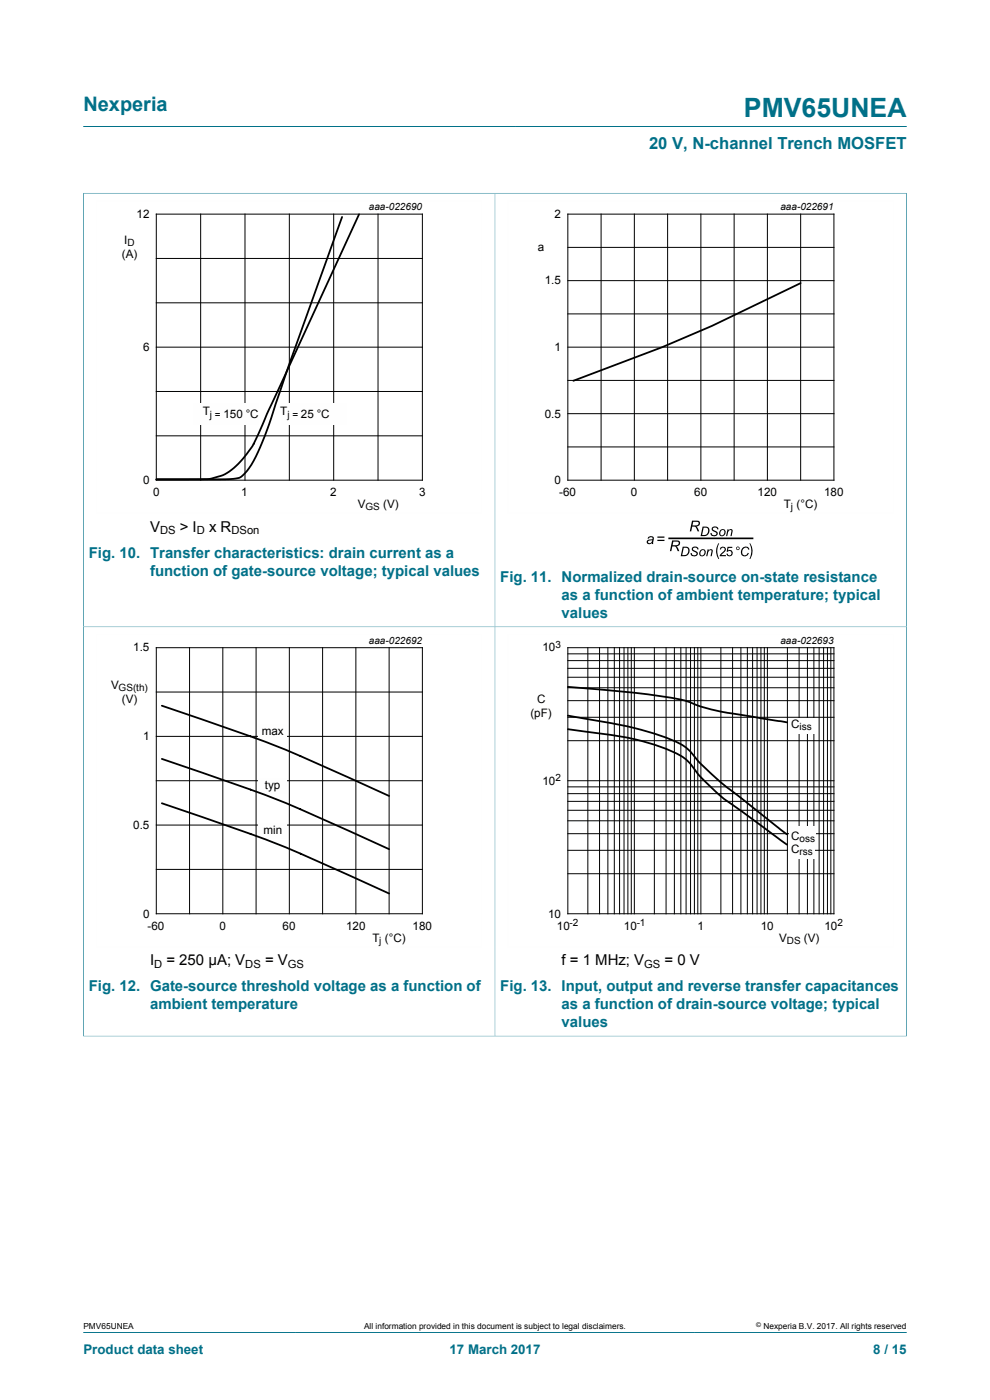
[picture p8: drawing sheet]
<svg xmlns="http://www.w3.org/2000/svg" width="210mm" height="297mm" viewBox="0 0 210 297" stroke-linecap="round" stroke-linejoin="round" font-family="sans-serif">
<path d="M17.7 26.8h174.6M17.7 40.9v92.1h87.3v-92h-87.4M17.7 282.6h174.6" fill="none" stroke="#007088" stroke-width=".21"/>
<path d="M102.3 42.6h-81.8v66.3h81.8" fill="none" stroke="#fefefe" stroke-width=".21"/>
<path d="M33.2 45.4h56.4v56.5h-56.4zM33.2 54.8h56.4M42.6 45.4v56.5M52 45.4v56.5M61.4 45.4v56.5M70.8 45.4v56.5M80.2 45.4v56.5M33.2 64.2h56.4M33.2 73.6h56.4M33.2 83.1h56.4M33.2 92.5h56.4" fill="none" stroke="#000" stroke-width=".21"/>
<g fill="#fefefe">
<path d="M40.9 85.6h14v4.5h-14z"/>
<path d="M59.7 85.6h13.9v4.5h-13.9z"/>
</g>
<path d="M76.2 45.5l-19.4 41.9a58.2 58.2 0 0 1-3.7 7.9 14.1 14.1 0 0 1-6.5 5.7 17.4 17.4 0 0 1-6.6 .7h-6.8h12.8a17.9 17.9 0 0 0 5-.4 16.5 16.5 0 0 0 4.5-7.1l1.6-4.2 4.2-12.6 11.3-31.4M169.8 60.1l-18.8 9-10.5 4.6-18.9 7.1" fill="none" stroke="#000" stroke-width=".38"/>
<path d="M192.3 40.9v92.1h-174.6v86.9M192.4 41h-87.4v178.8h-87.4" fill="none" stroke="#007088" stroke-width=".21"/>
<path d="M189.6 42.6h-81.8v66.3h81.8M102.3 134.6h-81.8v66.3h81.8" fill="none" stroke="#fefefe" stroke-width=".21"/>
<g fill="none" stroke="#000" stroke-width=".21">
<path d="M120.4 59.5h56.5M120.4 45.4h56.5v56.5h-56.5zM120.4 52.5h56.5M127.5 45.4v56.5M134.6 45.4v56.5M141.6 45.4v56.5M148.7 45.4v56.5M155.7 45.4v56.5M162.8 45.4v56.5M169.8 45.4v56.5M120.4 73.6h56.5M120.4 66.6h56.5"/>
<path d="M120.4 94.8h56.5M120.4 87.8h56.5M120.4 80.7h56.5M33.2 137.4h56.4v56.4h-56.4zM40.2 137.4v56.4M47.3 137.4v56.4M54.3 137.4v56.4M61.4 137.4v56.4M68.4 137.4v56.4M75.5 137.4v56.4M82.5 137.4v56.4M33.2 156.2h56.4"/>
<path d="M33.2 146.8h56.4M33.2 175h56.4M33.2 165.6h56.4M33.2 184.4h56.4"/>
</g>
<g fill="#000">
<path d="M146.8 116.2a.76 .76 0 0 1 .8-.3 .76 .76 0 0 1 .6 .6h-.3a.47 .47 0 0 0-.5-.3 .47 .47 0 0 0-.4 .4l.2 .1a.84 .84 0 0 1 .8 1 .83 .83 0 0 1-.9 .3 .83 .83 0 0 1-.6-.7h.2a.48 .48 0 0 0 .5 .5 .48 .48 0 0 0 .5-.5 1 1 0 0 1-.9-1zM150.1 116.5h.2v.3a.47 .47 0 0 1 .6-.3 .47 .47 0 0 1 .3 .6l-.2 .9h-.3l.2-1.2a.52 .52 0 0 0-.7 .5l-.2 .7h-.2zM151 111.9a.76 .76 0 0 1 .8-.2 .76 .76 0 0 1 .6 .6l-.3-.1a.47 .47 0 0 0-.5-.3 .47 .47 0 0 0-.4 .4l.2 .2a.84 .84 0 0 1 .8 .9 .83 .83 0 0 1-.9 .4 .83 .83 0 0 1-.6-.7h.3a.48 .48 0 0 0 .5 .4 .48 .48 0 0 0 .4-.5 1 1 0 0 1-.9-1zM152.4 115.3h.2l-.3 .5a3.6 3.6 0 0 0 .3 2.8h-.2a3.1 3.1 0 0 1 0-3.3zM154.3 112.3h.2v.2a.47 .47 0 0 1 .6-.3 .47 .47 0 0 1 .3 .6l-.2 .9h-.3l.2-1.2a.52 .52 0 0 0-.7 .6l-.1 .6h-.3zM157.5 116.3a.82 .82 0 0 1 .8-.4 .82 .82 0 0 1 .7 .7h-.3a.7 .7 0 0 0-.9-.3 .7 .7 0 0 0-.4 .9 .59 .59 0 0 0 .6 .6 .59 .59 0 0 0 .6-.5h.3a.91 .91 0 0 1-1.3 .6 .91 .91 0 0 1-.3-1.4zM159 115.3h.1a3.1 3.1 0 0 1 0 3.3h-.1a3.6 3.6 0 0 0 0-3.3z"/>
<path d="M137.6 113.9a.64 .64 0 0 1 .7-.1 .64 .64 0 0 1 .4 .7l-.1 .9h-.3v-.2a.57 .57 0 0 1-.8 .3 .57 .57 0 0 1-.3-.8 .57 .57 0 0 1 .8-.3h.4v-.2a.42 .42 0 0 0-.4-.3 .42 .42 0 0 0-.4 .4l-.3-.1zM137.5 114.8v.1a.4 .4 0 0 0 .3 .4 .4 .4 0 0 0 .4-.3l.2-.4z"/>
<path d="M139.4 113.8h1.5v.3h-1.5zM139.4 114.5h1.5v.3h-1.5z"/>
<path d="M142.6 114.7a1.9 1.9 0 0 1 1.5 .1 .69 .69 0 0 1 .1 .8 .69 .69 0 0 1-.7 .3l.6 1h-.3l-.2-.4a.71 .71 0 0 0-1-.6l-.2 1h-.3zM142.8 114.9l-.1 .8h.4a.54 .54 0 0 0 .7-.1 .54 .54 0 0 0 .1-.6z"/>
<path d="M144.8 116h.6a1.01 1.01 0 0 1 .9 1 1.01 1.01 0 0 1-.8 1h-1.1zM145 116.2l-.3 1.6a.93 .93 0 0 0 1.1-.4 .93 .93 0 0 0-.1-1.2z"/>
<path d="M146.8 110.5a1.9 1.9 0 0 1 1.5 .1 .69 .69 0 0 1 .1 .8 .69 .69 0 0 1-.7 .3l.6 1h-.3l-.2-.4a.71 .71 0 0 0-1-.6l-.2 1h-.3zM147 110.7l-.1 .8h.4a.54 .54 0 0 0 .7-.1 .54 .54 0 0 0 .1-.6z"/>
<path d="M148.6 116.7a.73 .73 0 0 1 1.1 .4 .73 .73 0 0 1-.8 .9h-.2a.76 .76 0 0 1-.1-1.3zM148.8 116.9a.49 .49 0 0 0-.3 .6 .49 .49 0 0 0 .7 .2l.1-.1a.46 .46 0 0 0 .1-.7 .46 .46 0 0 0-.6 0z"/>
<path d="M149 111.7h.6a1.01 1.01 0 0 1 .9 1 1.01 1.01 0 0 1-.8 1h-1.1zM149.3 111.9l-.4 1.6a.93 .93 0 0 0 1.2-.4 .93 .93 0 0 0-.2-1.1z"/>
<path d="M152.8 112.5a.73 .73 0 0 1 1.1 .4 .73 .73 0 0 1-.8 .9l-.2-.1a.76 .76 0 0 1-.1-1.2zM153 112.6a.49 .49 0 0 0-.3 .6 .49 .49 0 0 0 .7 .3l.1-.2a.46 .46 0 0 0 .2-.6 .46 .46 0 0 0-.7-.1z"/>
<path d="M152.9 116.1a.65 .65 0 0 1 1 .1 .65 .65 0 0 1-.3 1l-.6 .6h1v.2h-1.3l.3-.6a.98 .98 0 0 0 .6-1.1l-.5-.1-.2 .4h-.2zM154.3 116h1v.2h-.8l-.1 .6a.67 .67 0 0 1 1 .3 .67 .67 0 0 1-.5 .9 .67 .67 0 0 1-.8-.5l.3-.1 .1 .3a.46 .46 0 0 0 .6-.1 .46 .46 0 0 0-.1-.6 .46 .46 0 0 0-.6 .1l-.3-.1z"/>
<path d="M156.1 116.3a.4 .4 0 0 1 .8 0 .4 .4 0 0 1-.8 0zM156.3 116.3a.25 .25 0 0 0 .5 0 .25 .25 0 0 0-.5 0z"/>
</g>
<path d="M142 114.2h17.6" fill="none" stroke="#000" stroke-width=".35"/>
<g fill="#fefefe">
<path d="M54.8 153.5h6.1v3.4h-6.1z"/>
<path d="M54.8 165.1h6.1v3.4h-6.1z"/>
<path d="M54.8 174.5h6.1v3.4h-6.1z"/>
</g>
<path d="M34.3 149.7l8.8 3a256.3 256.3 0 0 1 33.8 13.6l5.6 2.6M34.3 161l8.8 3a255.5 255.5 0 0 1 33.8 13.6l5.6 2.5M34.3 170.4l8.8 3a255.9 255.9 0 0 1 33.8 13.6l5.6 2.6" fill="none" stroke="#000" stroke-width=".38"/>
<path d="M192.4 219.8h-87.4v-86.8h87.3v86.9" fill="none" stroke="#007088" stroke-width=".21"/>
<path d="M189.6 134.6h-81.8v66.3h81.8" fill="none" stroke="#fefefe" stroke-width=".21"/>
<g fill="none" stroke="#000" stroke-width=".21">
<path d="M120.4 137.4h56.5v56.4h-56.5zM120.4 138.7h56.5M124.7 137.4v56.4M127.2 137.4v56.4M128.9 137.4v56.4M130.3 137.4v56.4M131.4 137.4v56.4M132.4 137.4v56.4M133.2 137.4v56.4M133.9 137.4v56.4M134.6 137.4v56.4M138.8 137.4v56.4"/>
<path d="M141.3 137.4v56.4M143.1 137.4v56.4M144.4 137.4v56.4M145.5 137.4v56.4M146.5 137.4v56.4M147.3 137.4v56.4M148 137.4v56.4M148.7 137.4v56.4M152.9 137.4v56.4M155.4 137.4v56.4M157.2 137.4v56.4M158.5 137.4v56.4"/>
<path d="M159.6 137.4v56.4M160.6 137.4v56.4M161.4 137.4v56.4M162.1 137.4v56.4M162.8 137.4v56.4M167 137.4v56.4M169.5 137.4v56.4M171.3 137.4v56.4M172.6 137.4v56.4M173.8 137.4v56.4M174.7 137.4v56.4M175.5 137.4v56.4"/>
<path d="M176.2 137.4v56.4M120.4 157.1h56.5M120.4 152.2h56.5M120.4 148.6h56.5M120.4 145.9h56.5M120.4 143.7h56.5M120.4 141.8h56.5M120.4 140.1h56.5M120.4 176.9h56.5M120.4 174.1h56.5M120.4 171.9h56.5M120.4 170h56.5"/>
<path d="M120.4 168.4h56.5M120.4 166.9h56.5M120.4 165.6h56.5M120.4 185.4h56.5M120.4 180.4h56.5"/>
</g>
<g fill="#fefefe">
<path d="M167.2 152.4h5.6v3.2h-5.6z"/>
<path d="M167.5 175.2h5.6v3.7h-5.6z"/>
<path d="M167.3 178.6h5.6v3.6h-5.6z"/>
</g>
<path d="M120.5 145.7l2.4 .2a174.8 174.8 0 0 1 22.3 2.7 56.5 56.5 0 0 0 14.4 3.4l7.3 1.2M120.5 154.7l3.6 .5a62 62 0 0 1 17.9 3.9 10.9 10.9 0 0 1 6.1 5.2 60.6 60.6 0 0 0 11.1 9.2l7.7 5.7M120.5 151.8a128.4 128.4 0 0 1 19.6 4.2 14.8 14.8 0 0 1 6.7 3.9 57.4 57.4 0 0 0 11 9.9l9.1 7.2" fill="none" stroke="#000" stroke-width=".38"/>
<text font-size="5.6" fill="#007088" x="157.8" y="24.8">PMV65UNEA</text>
<text font-size="4.2" fill="#007088" x="17.7" y="23.6">Nexperia</text>
<text font-size="3.5" fill="#007088" x="137.7" y="31.7">20 V, N-channel Trench MOSFET</text>
<g font-size="3.2">
<text x="31.8" y="112.8">V</text>
<text x="38.1" y="112.8">&gt; I</text>
<text x="44.3" y="112.8">x R</text>
<text x="31.8" y="204.7">I</text>
<text x="35.3" y="204.7">= 250 μA; V</text>
<text x="56.2" y="204.7">= V</text>
<text x="119.1" y="204.7">f = 1 MHz; V</text>
<text x="141" y="204.7">= 0 V</text>
</g>
<g font-size="3.2" fill="#007088">
<text x="18.8" y="118.3">Fig. 10. Transfer characteristics: drain current as a</text>
<text x="31.8" y="122.1">function of gate-source voltage; typical values</text>
<text x="106.1" y="123.5">Fig. 11. Normalized drain-source on-state resistance</text>
<text x="119.1" y="127.3">as a function of ambient temperature; typical</text>
<text x="119.1" y="131.1">values</text>
<text x="18.8" y="210.3">Fig. 12. Gate-source threshold voltage as a function of</text>
<text x="31.8" y="214.1">ambient temperature</text>
<text x="106.1" y="210.3">Fig. 13. Input, output and reverse transfer capacitances</text>
<text x="119.1" y="214.1">as a function of drain-source voltage; typical</text>
<text x="119.1" y="217.9">values</text>
</g>
<g font-size="2.8" fill="#007088">
<text x="17.7" y="287.2">Product data sheet</text>
<text x="95.4" y="287.2">17 March 2017</text>
<text x="185.2" y="287.2">8 / 15</text>
</g>
<g font-size="2.5">
<text x="29" y="46.2">12</text>
<text x="117.7" y="46.2">2</text>
<text x="26.4" y="51.7">I</text>
<text x="114.1" y="53.1">a</text>
<text x="25.9" y="54.7">(A)</text>
<text x="115.6" y="60.3">1.5</text>
<text x="30.4" y="74.5">6</text>
<text x="117.7" y="74.5">1</text>
<text x="43.1" y="88.1">T</text>
<text x="47.4" y="88.6">150</text>
<text x="52.1" y="88.6">°C</text>
<text x="59.4" y="88.1">T</text>
<text x="63.8" y="88.6">25 °C</text>
<text x="115.6" y="88.6">0.5</text>
<text x="30.4" y="102.7">0</text>
<text x="32.5" y="105.2">0</text>
<text x="51.1" y="105.2">1</text>
<text x="70" y="105.2">2</text>
<text x="75.9" y="107.8">V</text>
<text x="81.3" y="107.8">(V)</text>
<text x="88.9" y="105.2">3</text>
<text x="117.7" y="102.7">0</text>
<text x="118.6" y="105.2">-60</text>
<text x="133.8" y="105.2">0</text>
<text x="147.2" y="105.2">60</text>
<text x="160.7" y="105.2">120</text>
<text x="166.3" y="107.8">T (°C)</text>
<text x="174.8" y="105.2">180</text>
<text x="28.3" y="138.2">1.5</text>
<text x="115.1" y="138.2">10</text>
<text x="23.6" y="146.1">V</text>
<text x="25.9" y="149.1">(V)</text>
<text x="113.9" y="149.2">C</text>
<text x="55.5" y="156">max</text>
<text x="112.5" y="152.1">(pF)</text>
<text x="167.8" y="154.5">C</text>
<text x="30.4" y="157.1">1</text>
<text x="56.2" y="167.5">typ</text>
<text x="115.1" y="166.5">10</text>
<text x="28.3" y="175.9">0.5</text>
<text x="55.9" y="176.9">min</text>
<text x="167.8" y="178.2">C</text>
<text x="167.8" y="180.9">C</text>
<text x="30.4" y="194.7">0</text>
<text x="31.3" y="197.2">-60</text>
<text x="46.6" y="197.2">0</text>
<text x="60" y="197.2">60</text>
<text x="73.4" y="197.2">120</text>
<text x="87.5" y="197.2">180</text>
<text x="116.3" y="194.7">10</text>
<text x="118.1" y="197.2">10</text>
<text x="132.3" y="197.2">10</text>
<text x="147.9" y="197.2">1</text>
<text x="161.4" y="197.2">10</text>
<text x="174.9" y="197.2">10</text>
<text x="79" y="199.7">T (°C)</text>
<text x="165.3" y="199.7">V</text>
<text x="170.5" y="199.7">(V)</text>
</g>
<g font-size="2.4">
<text x="33.9" y="113.4">DS</text>
<text x="41.7" y="113.4">D</text>
<text x="49.1" y="113.4">DSon</text>
<text x="32.7" y="205.4">D</text>
<text x="52" y="205.4">DS</text>
<text x="61.1" y="205.4">GS</text>
<text x="136.7" y="205.4">GS</text>
</g>
<g font-size="2.1">
<text x="78.2" y="44.6">aaa-022690</text>
<text x="165.5" y="44.6">aaa-022691</text>
<text x="27.1" y="52.2">D</text>
<text x="44.5" y="88.6">j =</text>
<text x="61" y="88.6">j =</text>
<text x="77.5" y="108.3">GS</text>
<text x="167.8" y="108.3">j</text>
<text x="78.2" y="136.6">aaa-022692</text>
<text x="117.8" y="137.5">3</text>
<text x="165.5" y="136.6">aaa-022693</text>
<text x="25.2" y="146.7">GS(th)</text>
<text x="169.6" y="155">iss</text>
<text x="117.8" y="165.7">2</text>
<text x="169.6" y="178.7">oss</text>
<text x="169.6" y="181.4">rss</text>
<text x="120.8" y="196.4">-2</text>
<text x="135.1" y="196.4">-1</text>
<text x="177.7" y="196.4">2</text>
<text x="80.5" y="200.2">j</text>
<text x="166.9" y="200.2">DS</text>
</g>
<g font-size="1.8">
<text x="17.7" y="282">PMV65UNEA</text>
<text x="77.2" y="282">All information provided in this document is subject to legal disclaimers.</text>
<text x="161.9" y="282">Nexperia B.V. 2017. All rights reserved</text>
</g>
<text font-size="1.4" x="160.4" y="281.6">©</text>
</svg>
